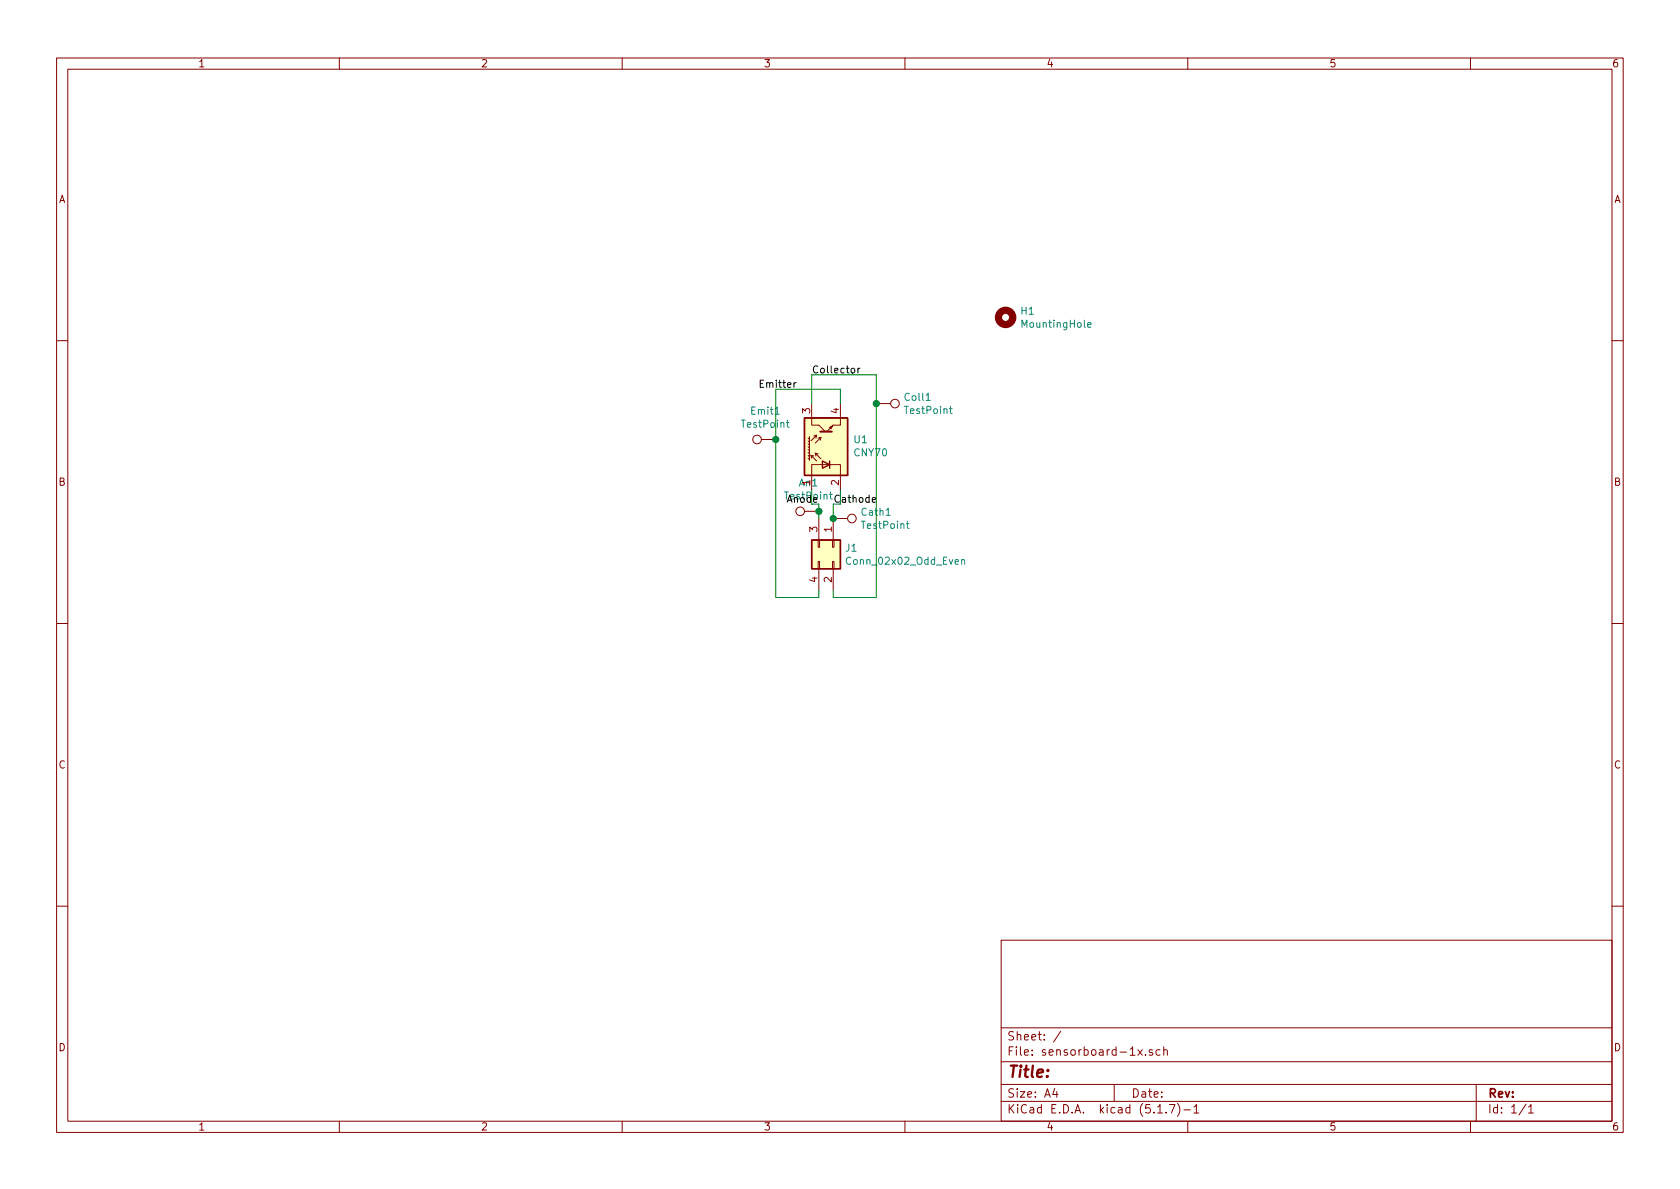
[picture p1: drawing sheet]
EESchema Schematic File Version 4
EELAYER 30 0
EELAYER END
$Descr A4 11693 8268
encoding utf-8
Sheet 1 1
Title ""
Date ""
Rev ""
Comp ""
Comment1 ""
Comment2 ""
Comment3 ""
Comment4 ""
$EndDescr
$Comp
L Sensor_Proximity:CNY70 U1
U 1 1
P 5750 3100
F 0 "U1" V 5796 2912 50  0000 R CNN
F 1 "CNY70" V 5705 2912 50  0000 R CNN
F 2 "OptoDevice:Vishay_CNY70" H 5750 2900 50  0001 C CNN
F 3 "https://www.vishay.com/docs/83751/cny70.pdf" H 5750 3200 50  0001 C CNN
	1    5750 3100
	0    -1   -1   0   
$EndComp
$Comp
L Connector_Generic:Conn_02x02_Odd_Even J1
U 1 1
P 5800 3800
F 0 "J1" V 5804 3880 50  0000 L CNN
F 1 "Conn_02x02_Odd_Even" V 5895 3880 50  0000 L CNN
F 2 "Pin_Headers:Pin_Header_Angled_2x02_Pitch2.54mm" H 5800 3800 50  0001 C CNN
F 3 "~" H 5800 3800 50  0001 C CNN
	1    5800 3800
	0    1    1    0   
$EndComp
Wire Wire Line
	5650 3400 5650 3500
Wire Wire Line
	5650 3500 5700 3500
Wire Wire Line
	5700 3500 5700 3550
Wire Wire Line
	5800 3600 5800 3500
Wire Wire Line
	5800 3500 5850 3500
Wire Wire Line
	5850 3500 5850 3400
Wire Wire Line
	5400 4150 5700 4150
Wire Wire Line
	5700 4150 5700 4100
Wire Wire Line
	6100 4150 5800 4150
Wire Wire Line
	5800 4150 5800 4100
Wire Wire Line
	6100 2600 5650 2600
Wire Wire Line
	5650 2600 5650 2800
Wire Wire Line
	6100 2600 6100 2800
Wire Wire Line
	5400 2700 5850 2700
Wire Wire Line
	5850 2700 5850 2800
$Comp
L Mechanical:MountingHole H1
U 1 1
P 7000 2200
F 0 "H1" H 7100 2246 50  0000 L CNN
F 1 "MountingHole" H 7100 2155 50  0000 L CNN
F 2 "Mounting_Holes:MountingHole_3.2mm_M3" H 7000 2200 50  0001 C CNN
F 3 "~" H 7000 2200 50  0001 C CNN
	1    7000 2200
	1    0    0    -1  
$EndComp
Text Label 5700 3500 2    50   ~ 0
Anode
Text Label 5800 3500 0    50   ~ 0
Cathode
Text Label 5650 2600 0    50   ~ 0
Collector
Text Label 5550 2700 2    50   ~ 0
Emitter
$Comp
L Connector:TestPoint Coll1
U 1 1
P 6100 2800
F 0 "Coll1" V 6054 2988 50  0000 L CNN
F 1 "TestPoint" V 6145 2988 50  0000 L CNN
F 2 "TestPoint:TestPoint_Pad_D1.5mm" H 6300 2800 50  0001 C CNN
F 3 "~" H 6300 2800 50  0001 C CNN
	1    6100 2800
	0    1    1    0   
$EndComp
Connection ~ 6100 2800
Wire Wire Line
	6100 2800 6100 4150
$Comp
L Connector:TestPoint Emit1
U 1 1
P 5400 3050
F 0 "Emit1" V 5595 3122 50  0000 C CNN
F 1 "TestPoint" V 5504 3122 50  0000 C CNN
F 2 "TestPoint:TestPoint_Pad_D1.5mm" H 5600 3050 50  0001 C CNN
F 3 "~" H 5600 3050 50  0001 C CNN
	1    5400 3050
	0    -1   -1   0   
$EndComp
Connection ~ 5400 3050
Wire Wire Line
	5400 3050 5400 4150
Wire Wire Line
	5400 2700 5400 3050
$Comp
L Connector:TestPoint Cath1
U 1 1
P 5800 3600
F 0 "Cath1" V 5754 3788 50  0000 L CNN
F 1 "TestPoint" V 5845 3788 50  0000 L CNN
F 2 "TestPoint:TestPoint_Pad_1.5x1.5mm" H 6000 3600 50  0001 C CNN
F 3 "~" H 6000 3600 50  0001 C CNN
	1    5800 3600
	0    1    1    0   
$EndComp
Connection ~ 5800 3600
$Comp
L Connector:TestPoint An1
U 1 1
P 5700 3550
F 0 "An1" V 5895 3622 50  0000 C CNN
F 1 "TestPoint" V 5804 3622 50  0000 C CNN
F 2 "TestPoint:TestPoint_Pad_1.5x1.5mm" H 5900 3550 50  0001 C CNN
F 3 "~" H 5900 3550 50  0001 C CNN
	1    5700 3550
	0    -1   -1   0   
$EndComp
Connection ~ 5700 3550
Wire Wire Line
	5700 3550 5700 3600
$EndSCHEMATC
